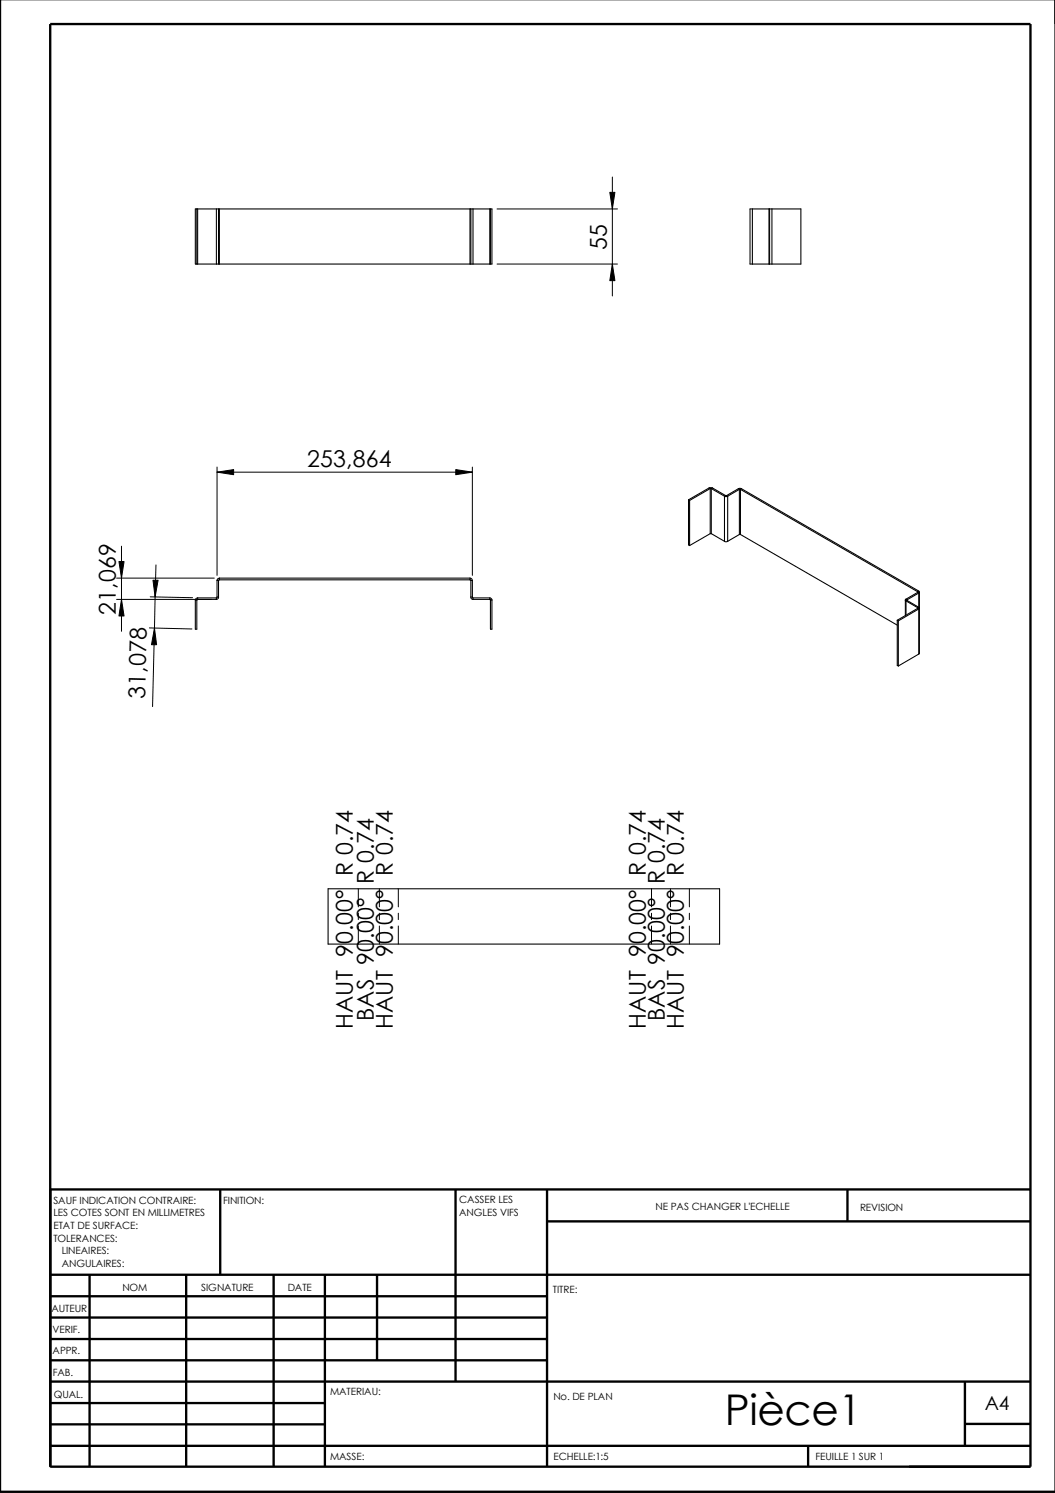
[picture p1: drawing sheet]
<svg xmlns="http://www.w3.org/2000/svg" width="210mm" height="297mm" viewBox="0 0 210 297" stroke-linecap="round" stroke-linejoin="round" font-family="sans-serif">
<g fill="none" stroke="#000" stroke-width=".47">
<path d="M0 -.1v296.9h209.9M10 4.8h195v287h-195zM43.8 236.6v17M90.6 236.6v38.3M108.8 236.6v55.3M168.6 236.6v6.3M205 236.6h-195v55.3M10 253.6h195M10 257.9h98.8M17.8 253.6v38.3M37 253.6v38.3M54.4 253.6v38.3"/>
<path d="M64.6 253.6v38.3M75 253.6v17M108.8 243h96.2M10 270.6h98.8M10 266.4h98.8M10 262.1h98.8M10 279.1h54.6M10 274.9h195M192 274.8v12.7M10 287.7h195M10 283.4h54.6M160.8 287.5v4.3"/>
<path d="M192 283.3h13"/>
</g>
<g fill="none" stroke="#000" stroke-width=".21">
<path d="M39.2 52.5h.1M39.2 41.6h.1M39.2 41.6h-.3v10.9h.3M39.2 41.6v10.9M39.3 52.5h4.2M39.3 41.6h3.8M39.3 41.6v10.9M43.1 41.6h.4M43.1 41.6v10.9M43.5 52.5h.1M43.5 41.6h.1M43.5 41.6v10.9"/>
<path d="M43.6 52.5h49.9M43.6 41.6h49.9M43.6 41.6v10.9M93.5 52.5h.2M93.5 41.6h.2M93.5 41.6v10.9M93.7 52.5h.4M93.7 41.6h3.8M93.7 41.6v10.9M94.1 52.5h3.4M94.1 41.6v10.9M97.5 52.5h.1"/>
<path d="M97.5 41.6h.1M97.5 41.6v10.9M97.6 41.6h.3v10.9h-.3M97.6 41.6v10.9M149.7 41.6h-.5v10.9h3.8M149.7 41.6h3.3M149.7 41.6v10.9M153 52.5h.1M153 41.6h.1M153 41.6v10.9M153.1 52.5h.5M153.1 41.6h.5"/>
<path d="M153.1 41.6v10.9M153.6 41.6h5.7v10.9h-5.7M153.6 41.6v10.9M137 99.4l.2 .2M137 99.4v9l.2 .1M137.2 99.6v8.9M141.1 97.1h.6M141.1 97.1l-4.1 2.3M141.1 97.1l.2 .1M141.3 97.2h.2M141.3 97.2l-4.1 2.4M141.3 97.2v9"/>
<path d="M141.5 97.2l2.6 1.5M141.5 97.2v9M141.7 97.1l2.7 1.5M141.7 97.1l-.2 .1M144.1 98.7h.7M144.1 98.7v9M144.4 98.6h.2M144.4 98.6l-.3 .1M144.6 98.6l.2 .1M144.8 98.7v9M146.9 97.2h.6M146.9 97.2l-2.3 1.4"/>
<path d="M146.9 97.2l.2 .2M147.1 97.4h.2M147.1 97.4l-2.3 1.3M147.1 97.4v8.9M147.3 97.4v8.9M147.3 97.4l35.3 20.3M147.5 97.2l-.2 .2M147.5 97.2l35.3 20.4M38.9 119.4v5.8h.3v-5.8M38.9 119.4h.3M39.3 119l-.3 .1-.1 .3M39.3 119.3l-.1 .1"/>
<path d="M39.3 119v.3M39.3 119h3.8M39.3 119.3h3.8M43.1 119v.3M43.2 118.8l-.1 .2M43.2 118.8h.3M43.2 115.5v3.3M43.2 115.5h.3M43.5 118.8l-.1 .2-.3 .3M43.5 115.5v3.3M43.6 115.4l-.1 .1M43.6 115l-.3 .2-.1 .3"/>
<path d="M43.6 115v.4M43.6 115h49.9M43.6 115.4h49.9M93.5 115l.4 .2 .1 .3M93.5 115.4l.2 .1M93.5 115v.4M93.7 118.8v.2l.4 .3M93.7 115.5v3.3M93.7 118.8h.3M93.7 115.5h.3M94 118.8l.1 .2M94 115.5v3.3"/>
<path d="M94.1 119v.3M94.1 119h3.4M94.1 119.3h3.4M97.5 119.3l.1 .1M97.5 119l.2 .1 .2 .3M97.5 119v.3M97.6 119.4v5.8h.3v-5.8M97.6 119.4h.3M141.3 106.2h.2M141.3 106.2l-4.1 2.3M141.5 106.2l2.6 1.5M144.1 107.7h.7"/>
<path d="M147.1 106.3h.2M147.1 106.3l-2.3 1.4M147.3 106.3l31.2 18.1M180.1 119.4v3.1M180.3 119.2l-.2 .1 .2 .2M180.3 119.5l2.3 1.4M180.3 119.5v2.9M180.3 119.2l.2 .1M180.5 119.3v.2M180.5 119.5h-.2M180.5 119.5l2.3 1.3M182.6 117.7v.2"/>
<path d="M182.6 117.9l-2.3 1.3M182.6 117.9l.2 .1M182.8 117.6l.1 .1-.1 .3M182.8 118v2.8M182.8 118l-2.3 1.3M182.8 117.6l-.2 .1M182.9 117.8v12.2l-.1 .1M178.5 123.4l.2 .1M178.5 123.4v9l.2 .1M178.7 123.5v9M182.6 120.9v.1M182.6 121l-4.1 2.4"/>
<path d="M182.6 121l.2 .2M182.8 120.8l.1 .1-.1 .3M182.8 121.2l-4.1 2.3M182.8 121.2v8.9M182.8 130.1l-4.1 2.4M182.8 120.8l-.2 .1M65.3 176.8h77.9v11h-77.9z"/>
</g>
<g fill="none" stroke="#000" stroke-width=".2">
<path d="M121.3 38.3h1l-.5 3.3zM121.8 35.2v23.7M98.9 41.6h24M98.9 52.5h24M121.8 52.5l.5 3.3h-1zM43.2 93.9l3.3-.5v1zM43.2 92.9v21.6M43.2 93.9h50.8M90.7 93.4l3.3 .5-3.3 .5zM94 92.9v21.6M23.2 115h19.4M23.2 119.3h18.8"/>
<path d="M23.7 111.7h1l-.5 3.3zM24.2 119.3l.5 3.3h-1zM24.2 108.7v16.9M29.9 118.7l8.4 .2M30.4 115.4h1.1l-.6 3.3zM31 112.4l-.6 28.2M29.7 124.9l8.5 .2M30.7 125l.5 3.3h-1.1zM71.3 176.8v3.6M75.5 176.8v3.6M79.2 176.8v3.6M129.6 176.8v3.6"/>
<path d="M133.4 176.8v3.6M137.2 176.8v3.6M71.3 181.7v1.3M71.3 184.2v3.6M75.5 181.7v1.3M75.5 184.2v3.6M79.2 181.7v1.3M79.2 184.2v3.6M129.6 181.7v1.3M129.6 184.2v3.6M133.4 181.7v1.3M133.4 184.2v3.6"/>
<path d="M137.2 181.7v1.3M137.2 184.2v3.6"/>
</g>
<path d="M121.3 38.3h1l-.5 3.3zM121.8 52.5l.5 3.3h-1zM43.2 93.9l3.3-.5v1zM90.7 93.4l3.3 .5-3.3 .5zM23.7 111.7h1l-.5 3.3zM24.2 119.3l.5 3.3h-1zM30.4 115.4h1.1l-.6 3.3zM30.7 125l.5 3.3h-1.1z" fill="#000"/>
<text font-size="8.4" x="144.2" y="283.5">Pièce1</text>
<g font-size="4.6">
<text x="120.7" y="49.8" transform="rotate(-90 120.7 49.8)">55</text>
<text x="61.1" y="93">253,864</text>
<text x="23.1" y="122.3" transform="rotate(-90 23.1 122.3)">21,069</text>
<text x="28.9" y="139" transform="rotate(-89 28.9 139)">31,078</text>
<text x="74.4" y="203.2" transform="rotate(-90 74.4 203.2)">BAS 90.00° R 0.74</text>
<text x="132.3" y="203.2" transform="rotate(-90 132.3 203.2)">BAS 90.00° R 0.74</text>
<text x="70.2" y="204.8" transform="rotate(-90 70.2 204.8)">HAUT 90.00° R 0.74</text>
<text x="78.1" y="204.8" transform="rotate(-90 78.1 204.8)">HAUT 90.00° R 0.74</text>
<text x="128.5" y="204.8" transform="rotate(-90 128.5 204.8)">HAUT 90.00° R 0.74</text>
<text x="136.1" y="204.8" transform="rotate(-90 136.1 204.8)">HAUT 90.00° R 0.74</text>
</g>
<text font-size="3.9" x="195.9" y="280.5">A4</text>
<g font-size="2">
<text x="10.6" y="239.5">SAUF INDICATION CONTRAIRE:</text>
<text x="44.4" y="239.5">FINITION:</text>
<text x="91.4" y="239.4">CASSER LES</text>
<text x="10.6" y="242">LES COTES SONT EN MILLIMETRES</text>
<text x="10.6" y="244.5">ETAT DE SURFACE:</text>
<text x="91.4" y="241.9">ANGLES VIFS</text>
<text x="130.4" y="240.8">NE PAS CHANGER L'ECHELLE</text>
<text x="171.1" y="241">REVISION</text>
<text x="10.6" y="247">TOLERANCES:</text>
<text x="12.3" y="249.5">LINEAIRES:</text>
<text x="12.3" y="252">ANGULAIRES:</text>
<text x="24.3" y="256.9">NOM</text>
<text x="40" y="256.9">SIGNATURE</text>
<text x="57.2" y="256.9">DATE</text>
<text x="110" y="257.2">TITRE:</text>
<text x="10.2" y="261">AUTEUR</text>
<text x="10.5" y="269.4">APPR.</text>
<text x="10.5" y="265.3">VERIF.</text>
<text x="10.5" y="273.7">FAB.</text>
<text x="10.7" y="278.1">QUAL.</text>
<text x="65.7" y="277.5">MATERIAU:</text>
<text x="110.1" y="278.6">No. DE PLAN</text>
<text x="65.7" y="290.5">MASSE:</text>
<text x="110.1" y="290.5">ECHELLE:1:5</text>
<text x="162.3" y="290.4">FEUILLE 1 SUR 1</text>
</g>
</svg>
